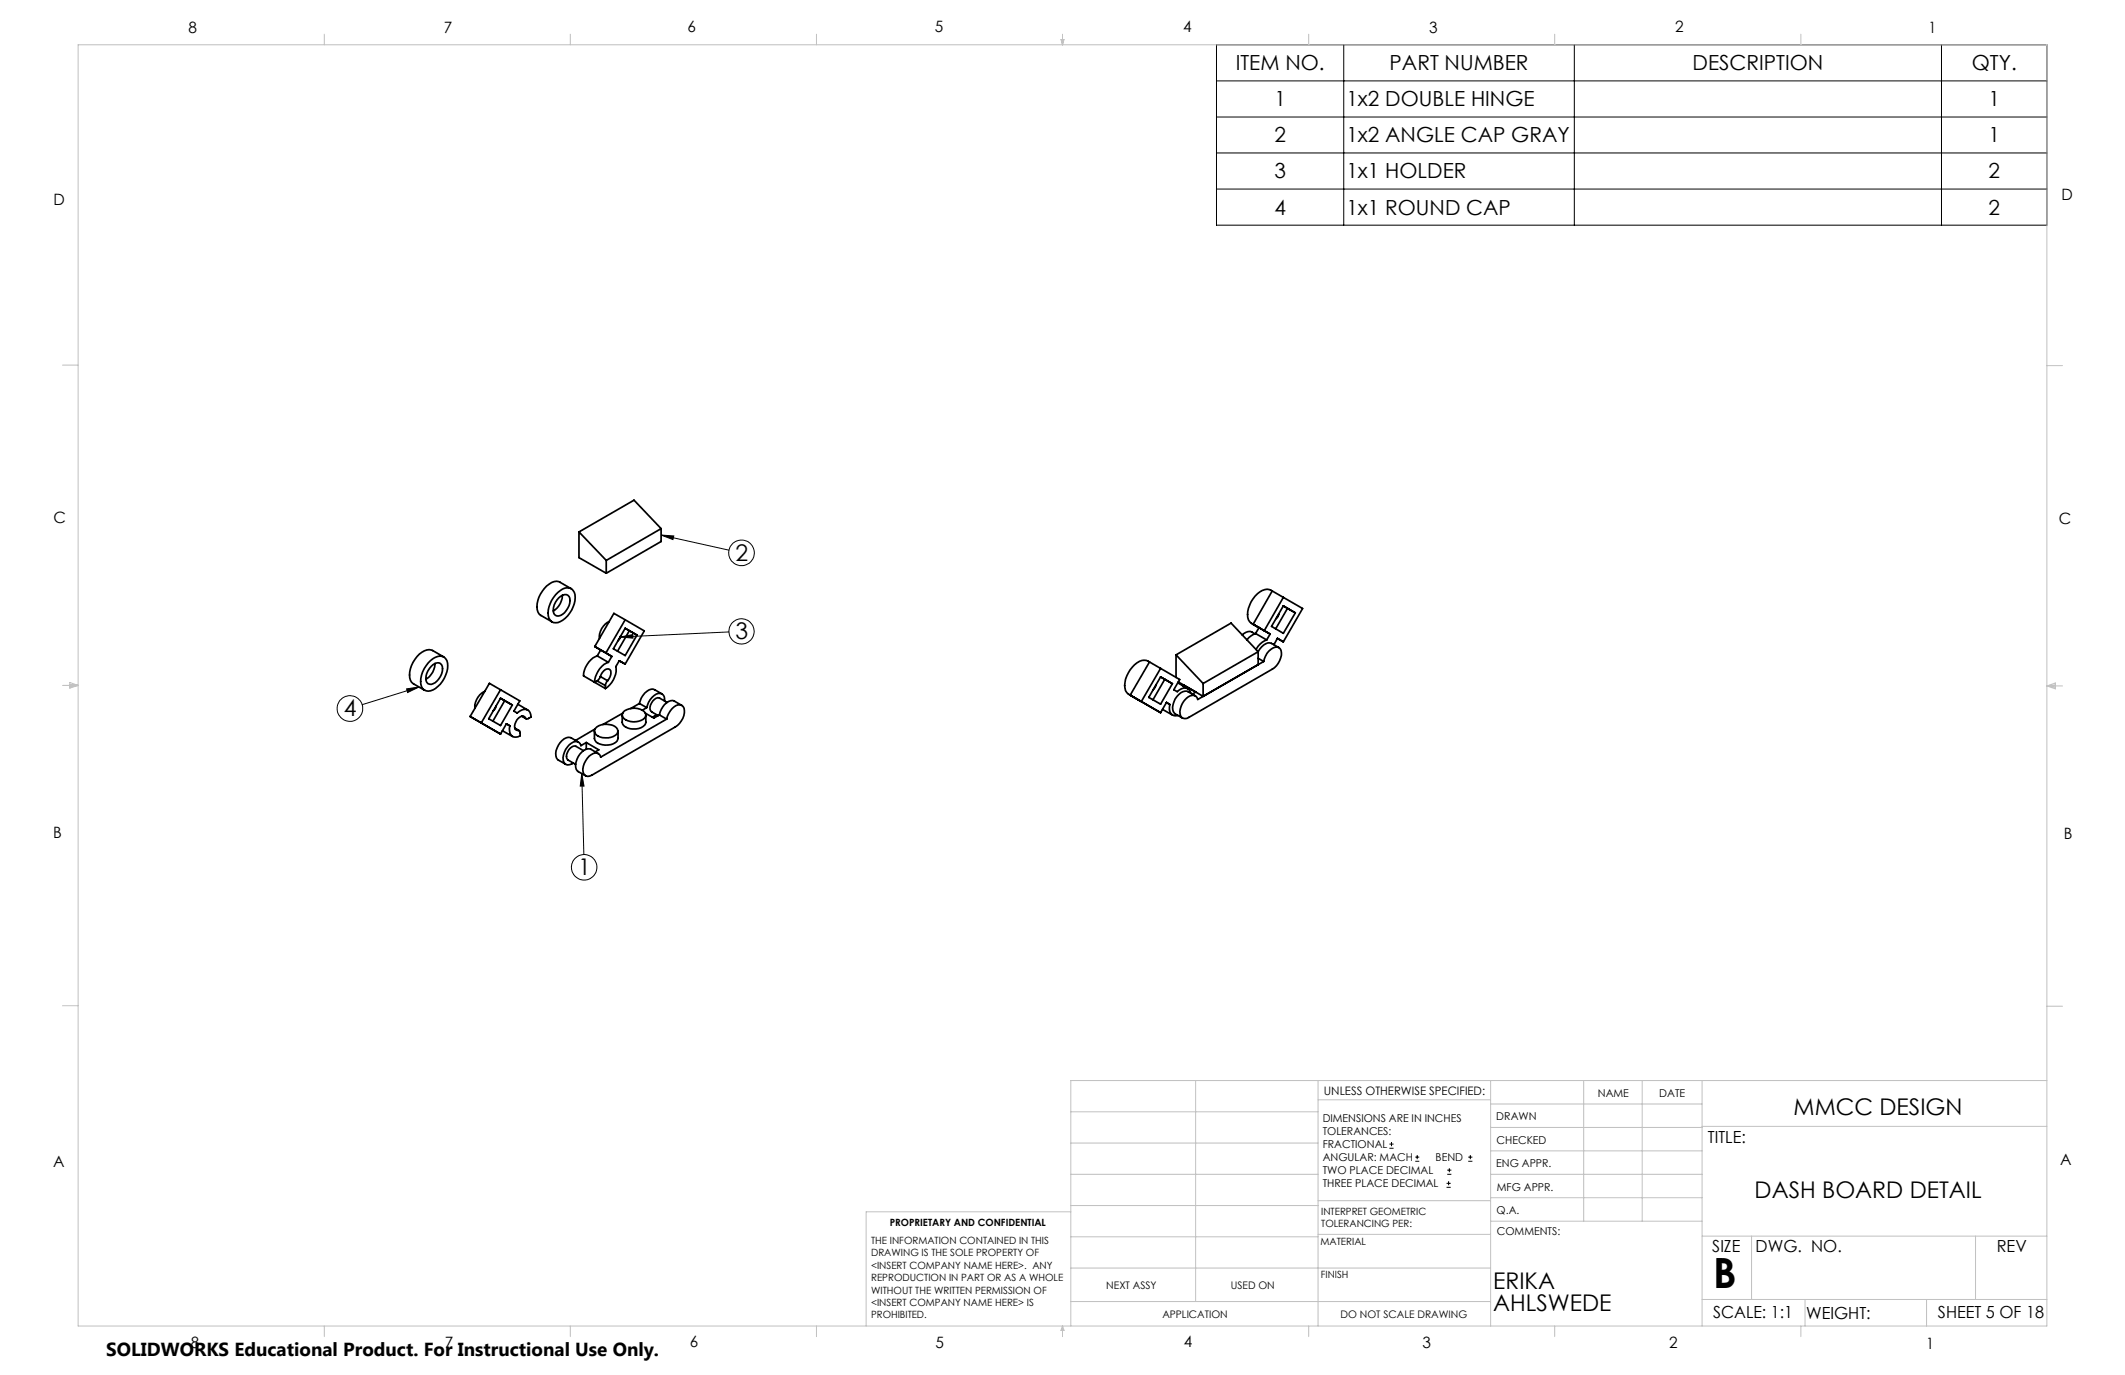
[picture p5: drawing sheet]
<svg xmlns="http://www.w3.org/2000/svg" width="432mm" height="279mm" viewBox="0 0 432 279" stroke-linecap="round" stroke-linejoin="round" font-family="sans-serif">
<g fill="none" stroke="#000" stroke-width=".2">
<path d="M247.2 9.1h168.7v36.7h-168.7zM247.2 16.4h168.7M273.1 9.1v36.7M319.9 9.1v36.7M394.5 9.1v36.7M247.2 23.8h168.7M247.2 31.1h168.7M247.2 38.4h168.7M134.3 108.7l2.6 .2-.2 .7zM134.3 108.7l13.8 3.1M82.6 140l2.6-.4-2.4 1.1zM85.2 139.6l-11.6 3.6"/>
<path d="M126.1 129.4l2.5-.5v.8zM148.1 128.4l-22 1M118.2 157.2l.5 2.5h-.8zM118.2 157.2l.4 16.4M282.3 233.3h.9M282.3 232.5h.9M282.8 232.1v.8M287.6 236h.8M287.6 235.1h.8M288 234.7v.8M294.1 238.6h.8M294.1 237.8h.8"/>
<path d="M294.5 237.4v.8M298.3 236h.9M298.3 235.1h.9M298.8 234.7v.8M293.9 241.3h.9M293.9 240.5h.9M294.4 240v.8"/>
<circle cx="150.7" cy="112.3" r="2.61"/>
<circle cx="150.7" cy="128.3" r="2.57"/>
<circle cx="71.1" cy="144" r="2.6"/>
<circle cx="118.7" cy="176.2" r="2.59"/>
</g>
<g fill="none" stroke="#c0c0c0" stroke-width=".2">
<path d="M15.9 9.1h400v260.4h-400zM65.9 6.9v2.2M115.9 6.9v2.2M165.9 6.9v2.2M215.6 8h.6l-.3 1.1zM215.7 8l.2 1.1M215.9 6.9v2.2M216 8l-.1 1.1M265.9 6.9v2.2M315.9 6.9v2.2M365.9 6.9v2.2M12.7 74.2h3.2"/>
<path d="M415.9 74.3h3.2M12.7 139.3h3.2M14.2 139.1l1.7 .2M14.2 138.7l1.7 .6-1.7 .5zM15.9 139.3l-1.7 .3M415.9 139.4h3.2M415.9 139.4l1.8-.6v1.2zM415.9 139.4l1.8 .3M417.7 139.2l-1.8 .2M12.7 204.4h3.2M243 219.6v44.9M267.8 219.6v49.9"/>
<path d="M302.9 219.6v49.9M321.8 219.6v28.5M333.7 219.6v28.5M345.9 219.6v49.9M415.9 204.5h3.2M415.9 219.6h-198.3v49.9M217.6 238.6h50.2M217.6 232.3h50.2M217.6 225.9h50.2M267.8 223.5h35.1M302.9 233.9h43M302.9 229.1h43"/>
<path d="M302.9 224.3h43M302.9 238.6h43M345.9 228.9h70M217.6 257.7h85.3M217.6 251.3h50.2M217.6 245h50.2M217.6 246.2h-41.6v23.3M267.8 250.8h35.1M267.8 244h35.1M302.9 248.1h43M302.9 243.4h43M345.9 251.2h70"/>
<path d="M355.9 251.2v12.9M401.4 251.2v12.9M65.9 269.5v2.1M115.9 269.5v2.1M165.9 269.5v2.1M215.9 269.5v2.1M215.9 269.5l.3 .8h-.6zM217.6 264.5h85.3M265.9 269.5v2.1M315.9 269.5v2.1M345.9 264.1h70M365.9 269.5v2.1"/>
<path d="M366.8 264.1v5.4M391.5 264.1v5.4"/>
</g>
<path d="M134.3 108.7l2.6 .2-.2 .7zM126.1 129.4l2.5-.5v.8zM118.2 157.2l.5 2.5h-.8zM82.6 140l2.6-.4-2.4 1.1z" fill="#000"/>
<g fill="none" stroke="#000" stroke-width=".35">
<path d="M116.1 119.6l-2.3-1.3a2.35 2.35 0 0 0-2.7 .8 5.5 5.5 0 0 0-1.8 5.2l.5 .7 2.4 1.4M117.7 108.1v5.2l5.5 3.2M117.7 108.1l5.5 5.8M123.2 113.9v2.6M134.3 107.4l-11.1 6.5M134.3 107.4l-5.5-5.8-11.1 6.5M134.3 107.4v2.6l-11.1 6.5M87.5 134.2a2.16 2.16 0 0 1 3.1-.4 4.3 4.3 0 0 1-.7 4.7l-.4 .5a2.82 2.82 0 0 1-3.3 1.2 2.7 2.7 0 0 1-.5-3 6.3 6.3 0 0 1 1.8-3zM87.6 135.4a1.23 1.23 0 0 1 1.2-.7 1.23 1.23 0 0 1 1.1 .8 3.5 3.5 0 0 1-2.3 3.6 1.17 1.17 0 0 1-1-1.7 4.1 4.1 0 0 1 1-2zM88.4 134.8a3.6 3.6 0 0 1-1.9 3.2M90.2 133.5l-2.3-1.3a3.1 3.1 0 0 0-3.6 1.8 4.4 4.4 0 0 0-.7 4.6l2.7 1.7M112.9 120.9a2.78 2.78 0 0 1 3.3-1.2 3.5 3.5 0 0 1 0 4.3 4.6 4.6 0 0 1-3.3 2.5 1.67 1.67 0 0 1-1.5-1.9 6.2 6.2 0 0 1 1.5-3.7z"/>
<path d="M113.5 121.5a1.25 1.25 0 0 1 1.2-.7 1.25 1.25 0 0 1 1.1 .8 3.5 3.5 0 0 1-2.3 3.6 .98 .98 0 0 1-1.1-1.2 3.5 3.5 0 0 1 1.1-2.5zM114.3 121a3.7 3.7 0 0 1-1.9 3.1M120.8 138.6h.1M120.9 131.4l3.4 2M120.9 131.4l1.2 .7-.7 1.2M121.3 138.4l1.7 .9M121.4 133.3a4.5 4.5 0 0 0-2.8 4l4.4 2.6M121.4 133.3l2.2 1.3M122 137.5l-.4 .6-.3 .3M122 137.5a1.87 1.87 0 0 1 1.7-1.6 1.34 1.34 0 0 1 .1 2l-.3 .4M122 137.5l1.5 .8M123 139.3v.6"/>
<path d="M123.5 138.3l-.3 .4-.2 .6M123.6 134.6a4.5 4.5 0 0 0-2.8 4l.5-.2M123.8 126.3a3.5 3.5 0 0 0-2 3.4M124.3 133.4l-.7 1.2M126.1 129.3l-.2 .5-.3 .4M127 125.9l3.9 2.3-3.9 6.7-1.2-.6-.7 1.2a4.6 4.6 0 0 1-2.1 4.4M127 125.9l-3.9 6.8 1.2 .7M127 127.7l2.4 1.3M127 127.7l-2.4 4.1 2.4 1.4 2.4-4.2M127 125.9l-2.3-1.3-3.8 6.8M127 127.7l.9 .5M127.9 128.2l1.5 .8"/>
<path d="M127.9 128.2l-2.4 4.1M233.6 134.5l-3.9 6.8 6.1 3.5 1.2-2.1 .7 .5a1.58 1.58 0 0 0 1.2 2.3l.5-.1M233.6 134.5a2.25 2.25 0 0 0-3.1 .6 5.6 5.6 0 0 0-1.8 5.2l.6 .7 2.3 1.4M233.6 134.5l2.2 1.3M234.9 139.1l-.2 .6-.3 .4M235.8 135.8l3.9 2.3-1.2 2.1 .7 .3a1.56 1.56 0 0 1 2.6 0l.2 .4M235.8 135.8l-3.9 6.8M235.8 137.5l-2.4 4.2 2.4 1.4 2.4-4.2M235.8 137.5l2.4 1.4M235.8 137.5l.9 .5M236.7 138l1.5 .9M236.7 138l-2.4 4.2"/>
<path d="M239 133.1v4.6M239 133.1l5.5 5.8M239.3 138.7l2.1 1.2M239.4 138.6l5.1 2.9v-2.6M240.5 139.2l-.3 .1M240.5 139.2v.2M240.5 139.2l2.5 1.4-.7 .4M255 128.8a1.75 1.75 0 0 0-2.6 .2M255.1 128.7a3.9 3.9 0 0 0-1.7 1.3M255.1 128.7l2.3 1.3M255.7 132.4l-11.2 6.5M255.7 132.4l-5.5-5.8-11.2 6.5"/>
<path d="M255.7 132.4v2.6M255.7 133.8l1.1 .6M257.4 130a4 4 0 0 0-2.2 2M258.1 128.8l-.7 1.2M258.5 120.1a2.2 2.2 0 0 0-3 .6 5.7 5.7 0 0 0-1.8 5.2l.5 .7 1.6 .9-.7 1.2M258.5 120.1l-3.9 6.8 3.5 1.9M258.5 120.1l2.3 1.3M259.9 124.7l-.2 .6-.4 .4M259.9 131.6l-1.5-.9a2.16 2.16 0 0 0-2.4 1.2l-.3 .6M260.8 121.4l-3.9 6.8 1.2 .6M260.8 121.4l3.9 2.2-3.9 6.8-1.2-.7-.7 1.4M260.8 123.1l2.4 1.4-2.4 4.2-2.4-1.4z"/>
<path d="M260.8 123.1l.8 .5-2.4 4.2M95.5 145.6l6.2 3.6 1.2-2.1 .7 .4a1.58 1.58 0 0 0 1.2 2.3l.9-.3v-.8l-.4-.3M95.5 145.6l3.9-6.7 6.2 3.5-1.2 2.1 .7 .4a1.59 1.59 0 0 1 2.6-.1l.2 .9-.5 .3a.39 .39 0 0 1-.6-.1M98.5 140.5a3.5 3.5 0 0 0-2 3.4M100.8 143.5l-.2 .5-.4 .4M101.7 140.2l-3.9 6.7-2.3-1.3M101.7 141.9l-2.4 4.1 2.4 1.4 2.4-4.1M101.7 141.9l2.4 1.4M101.7 141.9l.9 .5M102.1 148.5l2 1.1M102.6 142.4l1.5 .9M102.6 142.4l-2.4 4.1"/>
<path d="M104.6 148l.9 .5M104.7 148.1l.6 .3M105.2 143.1l2 1.2M106 145.5l.9 .5M106.2 145.5l.6 .4M106.8 145.9a.79 .79 0 0 0-1.5 0l-.3 .4a1.41 1.41 0 0 0 0 2.1h.3M117.5 150.8l-1.4-.9a1.97 1.97 0 0 0-2.3 1 2.94 2.94 0 0 0-.5 3.4l1.6 1M118.6 152.5l-1.5-.8a1.73 1.73 0 0 0-2 1.6 1.02 1.02 0 0 0 .3 1.1l1.6 .9M119.1 150.9l-1.1 .6a1.12 1.12 0 0 0-.8-.8 1.12 1.12 0 0 0-1.1 .3 3.7 3.7 0 0 0-1.6 3.8 1.19 1.19 0 0 0 2 .2M119.1 150.9v1.3M119.1 150.9l2.6 1.5-.7 .4M119.7 153.7a1.72 1.72 0 0 1 2-.5l.4 .6 13.4-7.7 .4-1.1a2.72 2.72 0 0 1 2.3-1.8 1.5 1.5 0 0 1 .8 2.2l-.3 .6a3.9 3.9 0 0 1-1.5 1.7l-16.9 9.8a1.15 1.15 0 0 1-1.4 .1 1.15 1.15 0 0 1-.5-1.3 4.3 4.3 0 0 1 1.3-2.6z"/>
<path d="M120.8 148.6v1.5a2.01 2.01 0 0 0 2.2 1.3 2.32 2.32 0 0 0 2.6-1.4v-1.4M120.9 148.2l-4 2.3M121 148a3.2 3.2 0 0 1 4.4 .1 1.09 1.09 0 0 1-.8 1.5 3.2 3.2 0 0 1-3.7-.6l-.1-.4zM121.6 153.1l-1.5-.8a2.01 2.01 0 0 0-2.3 .9 3.1 3.1 0 0 0-.5 3.4l1.7 1M126.4 145.3v1.5a1.66 1.66 0 0 0 1.7 1.3 2.45 2.45 0 0 0 3.1-1.3v-1.5M126.5 144.9l-4 2.3M126.6 144.7a3.2 3.2 0 0 1 4.5 .2 1.29 1.29 0 0 1-1.3 1.6 3.2 3.2 0 0 1-3.3-.8v-.7zM129.9 142.9l-1.7 1.1M129.9 142.9l1.5 .9M131.1 144.9l1.8 1 1.1-.6M131.4 143.8l-.9 .5M133.5 145.2l-.9 .5"/>
<path d="M134 145.3l1.5 .8M134.5 141l-1.5-.8a2.04 2.04 0 0 0-2.4 1.1l-.7 1.6M135 142.5a1.21 1.21 0 0 0-.5-1.5 1.21 1.21 0 0 0-1.6 .3 4.2 4.2 0 0 0-1.5 2.5M135.5 142.7l-1.5-.8a1.92 1.92 0 0 0-1.9 2.2l.3 .5 1.3 .8M138.5 143.3l-1.4-.8a1.66 1.66 0 0 0-2.1 .7 4.5 4.5 0 0 0-1 2.1M236.2 144.1l2.1 1.2M241 142a1.3 1.3 0 0 1 1.3-.7 1.3 1.3 0 0 1 1.1 .8l13.4-7.7a3.3 3.3 0 0 1 2.7-2.9 1.47 1.47 0 0 1 .7 2.2 4 4 0 0 1-1.6 2.3l-17 9.8a1.15 1.15 0 0 1-1.4 0 1.15 1.15 0 0 1-.5-1.3 4.4 4.4 0 0 1 1.3-2.5zM242.9 141.4l-1.5-.9a1.97 1.97 0 0 0-2.3 1 3.1 3.1 0 0 0-.5 3.4l1.7 1"/>
</g>
<text font-size="8.5" x="348.1" y="261.8">B</text>
<g font-size="4.7">
<text x="149.5" y="113.9">2</text>
<text x="149.5" y="129.9">3</text>
<text x="69.9" y="145.6">4</text>
<text x="117.5" y="177.9">1</text>
<text x="364.5" y="226.5">MMCC DESIGN</text>
<text x="356.5" y="243.5">DASH BOARD DETAIL</text>
<text x="303.4" y="261.9">ERIKA</text>
<text x="303.4" y="266.4">AHLSWEDE</text>
</g>
<g font-size="4.2">
<text x="251.1" y="14.3">ITEM NO.</text>
<text x="282.4" y="14.3">PART NUMBER</text>
<text x="343.9" y="14.3">DESCRIPTION</text>
<text x="400.7" y="14.3">QTY.</text>
<text x="259" y="21.6">1</text>
<text x="273.6" y="21.6">1x2 DOUBLE HINGE</text>
<text x="404.1" y="21.6">1</text>
<text x="259" y="28.9">2</text>
<text x="273.6" y="28.9">1x2 ANGLE CAP GRAY</text>
<text x="404.1" y="28.9">1</text>
<text x="259" y="36.3">3</text>
<text x="273.6" y="36.3">1x1 HOLDER</text>
<text x="404.1" y="36.3">2</text>
<text x="259" y="43.6">4</text>
<text x="273.6" y="43.6">1x1 ROUND CAP</text>
<text x="404.1" y="43.6">2</text>
</g>
<text font-size="3.8" x="21.6" y="275.5">SOLIDWORKS Educational Product. For Instructional Use Only.</text>
<g font-size="3.4">
<text x="347.1" y="232.3">TITLE:</text>
<text x="347.9" y="254.3">SIZE</text>
<text x="356.7" y="254.4">DWG. NO.</text>
<text x="405.7" y="254.5">REV</text>
<text x="348.1" y="267.9">SCALE: 1:1</text>
<text x="367" y="268">WEIGHT:</text>
<text x="393.8" y="267.9">SHEET 5 OF 18</text>
</g>
<g font-size="3.2">
<text x="38.3" y="6.7">8</text>
<text x="90.2" y="6.7">7</text>
<text x="139.7" y="6.5">6</text>
<text x="190" y="6.5">5</text>
<text x="240.4" y="6.5">4</text>
<text x="290.4" y="6.7">3</text>
<text x="340.4" y="6.5">2</text>
<text x="391.9" y="6.7">1</text>
<text x="10.9" y="41.6">D</text>
<text x="418.9" y="40.7">D</text>
<text x="10.9" y="106.3">C</text>
<text x="418.4" y="106.4">C</text>
<text x="10.8" y="170.2">B</text>
<text x="419.4" y="170.6">B</text>
<text x="10.8" y="237.2">A</text>
<text x="418.6" y="236.8">A</text>
<text x="38.8" y="273.8">8</text>
<text x="90.4" y="273.8">7</text>
<text x="140.2" y="273.8">6</text>
<text x="190.1" y="273.9">5</text>
<text x="240.5" y="273.8">4</text>
<text x="289" y="273.9">3</text>
<text x="339.1" y="273.8">2</text>
<text x="391.4" y="274.1">1</text>
</g>
<text font-size="2.4" x="269" y="222.4">UNLESS OTHERWISE SPECIFIED:</text>
<g font-size="2.2">
<text x="268.8" y="228">DIMENSIONS ARE IN INCHES</text>
<text x="304.1" y="227.7">DRAWN</text>
<text x="324.7" y="222.9">NAME</text>
<text x="337.2" y="222.9">DATE</text>
<text x="268.8" y="230.6">TOLERANCES:</text>
<text x="268.8" y="233.3">FRACTIONAL</text>
<text x="304.1" y="232.6">CHECKED</text>
<text x="268.8" y="236">ANGULAR: MACH</text>
<text x="268.8" y="238.6">TWO PLACE DECIMAL</text>
<text x="291.7" y="236">BEND</text>
<text x="304" y="237.2">ENG APPR.</text>
<text x="268.8" y="241.3">THREE PLACE DECIMAL</text>
<text x="304.2" y="241.9">MFG APPR.</text>
<text x="304.1" y="246.7">Q.A.</text>
<text x="304.1" y="250.9">COMMENTS:</text>
</g>
<g font-size="2.1">
<text x="224.8" y="262">NEXT ASSY</text>
<text x="250.1" y="261.9">USED ON</text>
<text x="236.2" y="267.8">APPLICATION</text>
<text x="272.4" y="267.8">DO NOT SCALE DRAWING</text>
</g>
<g font-size="2">
<text x="180.8" y="249.2">PROPRIETARY AND CONFIDENTIAL</text>
<text x="268.5" y="246.8">INTERPRET GEOMETRIC</text>
<text x="268.5" y="249.4">TOLERANCING PER:</text>
<text x="177" y="252.8">THE INFORMATION CONTAINED IN THIS</text>
<text x="177" y="255.3">DRAWING IS THE SOLE PROPERTY OF</text>
<text x="177" y="257.8">&lt;INSERT COMPANY NAME HERE&gt;. ANY</text>
<text x="268.3" y="252.9">MATERIAL</text>
<text x="177" y="260.3">REPRODUCTION IN PART OR AS A WHOLE</text>
<text x="177" y="262.9">WITHOUT THE WRITTEN PERMISSION OF</text>
<text x="268.4" y="259.7">FINISH</text>
<text x="177" y="265.4">&lt;INSERT COMPANY NAME HERE&gt; IS</text>
<text x="177" y="267.9">PROHIBITED.</text>
</g>
</svg>
